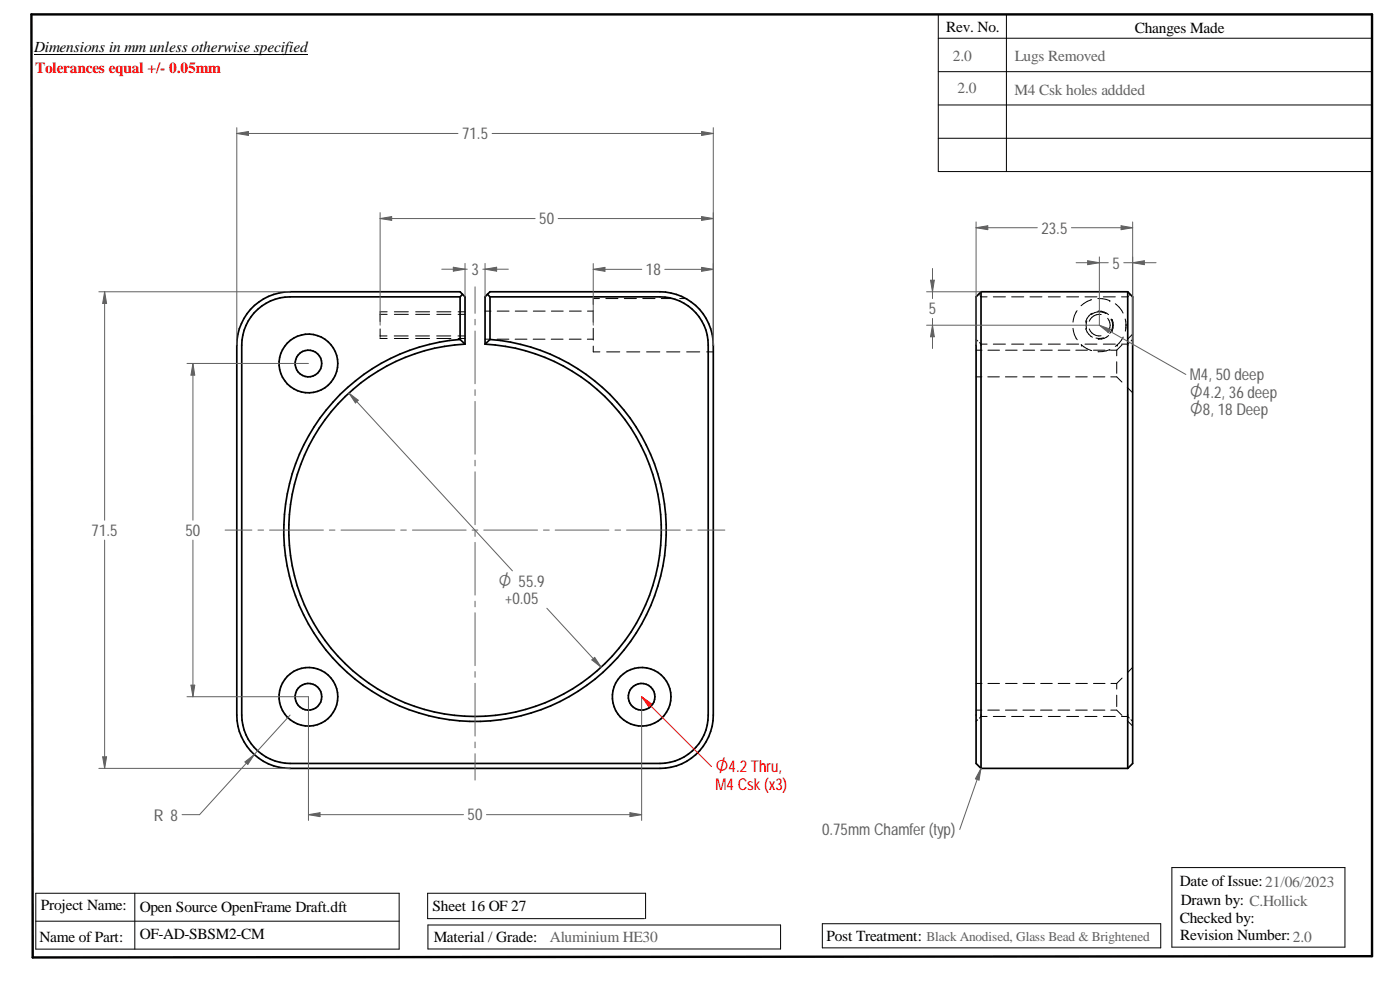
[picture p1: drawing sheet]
<svg xmlns="http://www.w3.org/2000/svg" width="420mm" height="297mm" viewBox="0 0 420 297" stroke-linecap="round" stroke-linejoin="round" font-family="sans-serif">
<path d="M9.4 4.3h402.4v282.6l-402 .4z" fill="none" stroke="#000" stroke-width=".72"/>
<g fill="none" stroke="#000" stroke-width=".3">
<path d="M10.2 16.4h82.2M281.6 11.5h130.2M281.6 4.3v47.2h130.2M302 4.3v47.2M281.6 21.5h130.2M281.6 31.5h130.2M281.6 41.5h130.2M114.1 94.1v2.4M114.1 98.7v2.3M114.1 94.3h2.1M116.2 93.6h-2.1v.2M118.4 93.6h4.1"/>
<path d="M118.4 94.3h4.1M124.7 93.6h4.2M124.7 94.3h4.2M131.1 93.6h4.2M131.1 94.3h4.2M137.5 93.6h2.1M137.5 94.3h2.1M145.6 93.3h1.8M149.2 93.3h3.6M154.6 93.3h3.6M160.1 93.3h3.5M165.5 93.3h3.5"/>
<path d="M170.9 93.3h3.5M176.3 93.3h1.7M178 93.2v3.5M178 98.5v3.5M179.9 89.6h-1.9v1.8M181.8 89.6h3.7M187.4 89.6h3.6M192.9 89.6h3.7M198.4 89.6h3.7M204 89.6h1.8M293.7 88.3l.2 .2M294.2 88.8l.2 .3h1.8"/>
<path d="M298.1 89.1h3.6M303.6 89.1h3.6M309.1 89.1h3.6M314.6 89.1h3.6M320.1 89.1h3.6M322 98.5a6.4 6.4 0 0 0 1.3 3.4M323.2 93.2a6.5 6.5 0 0 0-1.2 3.4M325.6 89.1h3.6M325.9 98.5a3.7 3.7 0 0 0 2 2.7M326.2 96.3l-.2 1.4 .1 .9M326.9 98.7a3.2 3.2 0 0 0 3.5 2.1M327.6 89.9l-1.3 .5-1.9 1.3"/>
<path d="M327.8 94a4 4 0 0 0-2 2.7M329.5 89.6h1.3l2.3 .6M329.5 93.4a3.9 3.9 0 0 1 3.2 1M330.5 94.4a3.3 3.3 0 0 0-3.6 2M331.1 89.1h3.6M331.8 94.1a3.9 3.9 0 0 0-4.3 .3M332.4 95.5a3.2 3.2 0 0 1 0 4.2M333.1 90.2h.1M333.5 95.8h.1M333.5 95.8a4 4 0 0 1-.4 4.2M333.7 95.8h.1M333.8 99.2h.1"/>
<path d="M333.8 95.9a4.3 4.3 0 0 1 0 3.3M334.7 91.1a7.1 7.1 0 0 1 2.3 2.8M337.7 95.7a7.2 7.2 0 0 1 0 3.7M337.9 98.1v.4M337.9 97.3v.4M338.7 88.9l-.3 .2h-1.8M339.2 88.3l-.2 .3M114.1 101.3v.3h2.1M114.1 100.8h2.1M118.3 100.8h4.2M118.4 101.6h4.1M124.7 100.8h4.2"/>
<path d="M124.7 101.6h4.2M131.1 100.8h4.2M131.1 101.6h4.2M137.4 100.8h2.2M137.5 101.6h2.1M145.6 101.8h1.7M149.2 101.8h3.5M154.6 101.8h3.5M160 101.8h3.6M165.4 101.8h3.6M170.8 101.8h3.6M176.3 101.8h1.7"/>
<path d="M178 103.8v1.8h2M182.1 105.6h3.9M188.1 105.6h3.9M194 105.6h4M200.1 105.6h3.9M206.1 105.6h3.9M212.1 105.6h2M292.9 105.1h1.8M292.9 113.1h1.8M292.9 101.9l.5 .4M294 102.8l.4 .5h1.8M296.4 113.1h3.5"/>
<path d="M296.5 105.1h3.5M298.1 103.3h3.6M301.7 113.1h3.5M301.8 105.1h3.5M303.6 103.3h3.6M307 113.1h3.5M307 105.1h3.5M309.1 103.3h3.6M312.3 113.1h3.5M312.3 105.1h3.5M314.6 103.3h3.6M317.5 113.1h3.5"/>
<path d="M317.6 105.1h3.5M320.1 103.3h3.6M322.8 113.1h3.5M322.9 105.1h3.4M324.5 103.4a7.3 7.3 0 0 0 3.1 1.8M324.6 103.5h.1M325.6 103.3h3.6M328.1 113.1h3.5M328.2 105.1h3.4M331.1 103.3h3.6M331.2 101.3l-1.5 .3-.8-.2M332.7 100.7a3.9 3.9 0 0 1-3.1 1"/>
<path d="M333.1 104.9l-2.3 .6h-1.3M333.1 104.9h.1M333.4 113.1h1.7l1.6 1.5M333.4 105.1h1.7M335.1 105.1v1.7M335.1 108.5v3.5M335.3 103.5h.1M335.4 103.5h.1M336.8 103.5l-1.7 1.6M337.1 101.1a6.8 6.8 0 0 1-2.4 2.8M338.3 116.2l1.6 1.7M339 102.8l-.6 .5h-1.8"/>
<path d="M339.9 100.2l-1.5 1.6M339.9 101.9l-.4 .4M292.9 205.1h1.8M292.9 213.1h1.8M293.4 216l-.5 .5M296.2 215h-1.8l-.4 .5M296.4 213.1h3.5M296.5 205.1h3.5M298.1 215h3.6M301.7 213.1h3.5M301.8 205.1h3.5M303.6 215h3.6"/>
<path d="M307 213.1h3.5M307 205.1h3.5M309.1 215h3.6M312.3 213.1h3.5M312.3 205.1h3.5M314.6 215h3.6M317.5 213.1h3.5M317.6 205.1h3.5M320.1 215h3.6M322.8 213.1h3.5M322.9 205.1h3.4M325.6 215h3.6"/>
<path d="M328.1 213.1h3.5M328.2 205.1h3.4M331.1 215h3.6M333.4 213.1h1.7l1.6 1.5M333.4 205.1h1.7M335.1 205.1v1.7M335.1 208.6v3.4M336.6 215h1.8l.5 .4M336.8 203.5l-1.7 1.6M338.3 216.2l1.6 1.6M339.4 215.9l.5 .6M339.9 200.2l-1.5 1.6"/>
<path d="M411.8 213.6v36.4M9.8 271.3v16M10.7 276.4h109.1M10.7 268h109.1v16.8h-109.1zM40.5 268v16.8M128.4 277.5h105.9v7.2h-105.9zM193.4 275.6h-65.1v-7.6h65.4v7.6M246.8 277.2h101.5v7.2h-101.5zM351.7 260.3h51.9v23.9h-51.9z"/>
</g>
<g fill="none" stroke="#000" stroke-width=".51">
<path d="M138.1 89.1h-51a14.5 14.5 0 0 0-14.6 14.4v111a14.5 14.5 0 0 0 14.6 14.6h111a14.5 14.5 0 0 0 14.4-14.6v-111a14.5 14.5 0 0 0-14.4-14.4h-51M138.1 89.1v12.8M138.8 88.3l.8 .8v14.2M138.8 88.3l-.7 .8M146.3 88.3l-.7 .8v14.2M146.3 88.3l.8 .8M146.3 88.3l.8-.8h51a16 16 0 0 1 16 16v111a16 16 0 0 1-16 16h-111a16 16 0 0 1-16-16v-111a16 16 0 0 1 16-16h51l.7 .8M147.1 89.1v12.8M294.4 87.5l-1.5 1.6v140l1.5 1.4M294.4 87.5h44M294.4 87.5v143M338.4 87.5v143"/>
<path d="M338.4 87.5l1.5 1.6v140l-1.5 1.4M138.1 101.9l1.5 1.4M138.1 101.9a57.4 57.4 0 0 0-45.4 85.4 57.4 57.4 0 0 0 96.6 5.2 57.4 57.4 0 0 0-36.1-89.8l-6.1-.8M139.6 103.3a55.9 55.9 0 0 0-44.9 84.6 55.9 55.9 0 0 0 95.8 0 55.9 55.9 0 0 0-44.9-84.6M147.1 101.9l-1.5 1.4M294.4 230.5h44"/>
<circle cx="92.5" cy="109.1" r="8.8"/>
<circle cx="92.6" cy="109.1" r="4"/>
<circle cx="92.6" cy="209.1" r="4"/>
<circle cx="92.6" cy="209" r="8.8"/>
<circle cx="192.6" cy="209.1" r="4"/>
<circle cx="192.6" cy="209" r="8.8"/>
</g>
<path d="M71.1 38.3v65.2M214.1 38.3v65.2M71.1 40l3.5-.5v1.1z" fill="none" stroke="#606060" stroke-width=".3"/>
<path d="M71.1 40l3.5-.5v1.1z" fill="#606060"/>
<path d="M210.6 39.5l3.5 .5-3.5 .6z" fill="none" stroke="#606060" stroke-width=".3"/>
<path d="M210.6 39.5l3.5 .5-3.5 .6z" fill="#606060"/>
<path d="M71.1 40h66.3M147.7 40h66.4M29.7 87.5h57.4M31.4 87.5l.6 3.6h-1.2zM29.7 230.5h57.4" fill="none" stroke="#606060" stroke-width=".3"/>
<path d="M31.4 87.5l.6 3.6h-1.2z" fill="#606060"/>
<path d="M30.8 227.1h1.2l-.6 3.4z" fill="none" stroke="#606060" stroke-width=".3"/>
<path d="M30.8 227.1h1.2l-.6 3.4z" fill="#606060"/>
<path d="M31.4 87.5v68.6M31.4 162.1v68.4M87.1 214.5l-27.2 29.9h-5.3M73.5 228.6l2.8-2.2-1.9 3z" fill="none" stroke="#606060" stroke-width=".3"/>
<path d="M73.5 228.6l2.8-2.2-1.9 3z" fill="#606060"/>
<path d="M139.6 79v10.1M145.6 79v10.1M136 80.2l3.6 .6-3.6 .6z" fill="none" stroke="#606060" stroke-width=".3"/>
<path d="M136 80.2l3.6 .6-3.6 .6z" fill="#606060"/>
<path d="M145.6 80.8l3.4-.6v1.2z" fill="none" stroke="#606060" stroke-width=".3"/>
<path d="M145.6 80.8l3.4-.6v1.2z" fill="#606060"/>
<path d="M132.6 80.8h7.6M144.9 80.8h7.7M104.7 117.9l49.1 53.4M104.7 117.9l2.8 2.2-.8 .8zM164.1 182.5l16.3 17.7" fill="none" stroke="#606060" stroke-width=".3"/>
<path d="M104.7 117.9l2.8 2.2-.8 .8z" fill="#606060"/>
<path d="M177.6 198l.9-.8 1.9 3z" fill="none" stroke="#606060" stroke-width=".3"/>
<path d="M177.6 198l.9-.8 1.9 3z" fill="#606060"/>
<path d="M278.1 97.6h51.8M278.1 87.5h16.3M279.3 84.1h1.1l-.5 3.4z" fill="none" stroke="#606060" stroke-width=".3"/>
<path d="M279.3 84.1h1.1l-.5 3.4z" fill="#606060"/>
<path d="M279.9 97.6l.5 3.4h-1.1z" fill="none" stroke="#606060" stroke-width=".3"/>
<path d="M279.9 97.6l.5 3.4h-1.1z" fill="#606060"/>
<path d="M292.9 68.3l3.5-.6v1.2zM292.9 66.6v36.9M339.9 66.6v36.9M279.9 80.6v9M279.9 95.5v9.1" fill="none" stroke="#606060" stroke-width=".3"/>
<path d="M292.9 68.3l3.5-.6v1.2z" fill="#606060"/>
<path d="M336.5 67.7l3.4 .6-3.4 .6z" fill="none" stroke="#606060" stroke-width=".3"/>
<path d="M336.5 67.7l3.4 .6-3.4 .6z" fill="#606060"/>
<path d="M292.9 68.3h18.4M321.6 68.3h18.3M329.9 97.6l26 14.8" fill="none" stroke="#606060" stroke-width=".3"/>
<path d="M329.9 97.6l3.4 1.2-.6 1z" fill="#606060"/>
<path d="M329.9 97.6l3.4 1.2-.6 1zM294.4 230.5l-6.4 18.4" fill="none" stroke="#606060" stroke-width=".3"/>
<path d="M294.4 230.5l-.6 3.6-1.1-.4z" fill="#606060"/>
<g fill="none" stroke="#606060" stroke-width=".3">
<path d="M326.4 78.2l3.5 .6-3.5 .6zM329.9 77.1v20.5M339.9 77.1v23.1M142.6 86.1v7.9M142.6 95.8v1.7M142.6 99.3v15.8M142.6 116.9v1.8M142.6 120.4v15.9M142.6 138.1v1.7M67.6 159h8M77.4 159h1.7M80.9 159h16.2"/>
<path d="M98.8 159h1.7M102.4 159h16.1M120.3 159h1.7M123.8 159h16.1M141.7 159h1.7M142.6 141.6v15.8M142.6 159.2v1.8M145.2 159h16.1M163.1 159h1.7M166.6 159h16.1M184.6 159h1.7M188 159h16.2"/>
<path d="M206 159h1.7M209.5 159h8M142.6 162.7v15.9M142.6 180.4v1.7M142.6 183.9v15.8M142.6 201.5v1.7M142.6 205v15.9M142.6 222.6v1.8M142.6 226.1v8M294.4 230.5l-.6 3.6-1.1-.4z"/>
</g>
<path d="M326.4 78.2l3.5 .6-3.5 .6z" fill="#606060"/>
<path d="M339.9 78.8l3.5-.6v1.2z" fill="none" stroke="#606060" stroke-width=".3"/>
<path d="M339.9 78.8l3.5-.6v1.2z" fill="#606060"/>
<path d="M178 79.1v18.5M214.1 79.1v24.4M322.9 78.8h9.7M337.3 78.8h9.7M210.6 80.2l3.5 .6-3.5 .6z" fill="none" stroke="#606060" stroke-width=".3"/>
<path d="M210.6 80.2l3.5 .6-3.5 .6z" fill="#606060"/>
<path d="M178 80.8l3.6-.6v1.2z" fill="none" stroke="#606060" stroke-width=".3"/>
<path d="M178 80.8l3.6-.6v1.2z" fill="#606060"/>
<path d="M114.1 63.8v33.8M210.6 65l3.5 .6-3.5 .5zM214.1 63.8v39.7M178 80.8h14.6M199.5 80.8h14.6" fill="none" stroke="#606060" stroke-width=".3"/>
<path d="M210.6 65l3.5 .6-3.5 .5z" fill="#606060"/>
<path d="M114.1 65.6l3.4-.6v1.1z" fill="none" stroke="#606060" stroke-width=".3"/>
<path d="M114.1 65.6l3.4-.6v1.1z" fill="#606060"/>
<path d="M114.1 65.6h46.5M167.5 65.6h46.6M92.6 209v37.2M192.6 209v37.2M92.6 244.4l3.4-.6v1.2z" fill="none" stroke="#606060" stroke-width=".3"/>
<path d="M92.6 244.4l3.4-.6v1.2z" fill="#606060"/>
<path d="M189 243.8l3.6 .6-3.6 .6z" fill="none" stroke="#606060" stroke-width=".3"/>
<path d="M189 243.8l3.6 .6-3.6 .6z" fill="#606060"/>
<path d="M56.1 109.1h36.5M56.1 209h36.5M57.3 205.6h1.2l-.6 3.4zM92.6 244.4h46.5M146 244.4h46.6" fill="none" stroke="#606060" stroke-width=".3"/>
<path d="M57.3 205.6h1.2l-.6 3.4z" fill="#606060"/>
<path d="M57.9 109.1l.6 3.5h-1.2z" fill="none" stroke="#606060" stroke-width=".3"/>
<path d="M57.9 109.1l.6 3.5h-1.2z" fill="#606060"/>
<path d="M57.9 109.1v47M57.9 162.1v46.9" fill="none" stroke="#606060" stroke-width=".3"/>
<path d="M192.6 209l20.9 21" fill="none" stroke="#f00" stroke-width=".3"/>
<path d="M192.6 209l2.8 2.1-.8 .9z" fill="#f00"/>
<path d="M192.6 209l2.8 2.1-.8 .9z" fill="none" stroke="#f00" stroke-width=".3"/>
<g font-size="5.4" fill="#606060">
<text x="357.1" y="119.4">O4.2, 36 deep</text>
<text x="357.1" y="124.6">O8, 18 Deep</text>
<text x="149.6" y="176">O 55.9</text>
</g>
<text font-size="5.4" fill="#f00" x="214.7" y="231.7">O4.2 Thru,</text>
<g font-size="4.9" fill="#606060">
<text x="138.7" y="41.8">71.5</text>
<text x="161.8" y="67.3">50</text>
<text x="312.5" y="70.1">23.5</text>
<text x="141.5" y="82.5">3</text>
<text x="193.8" y="82.5">18</text>
<text x="333.8" y="80.6">5</text>
<text x="278.7" y="94.3">5</text>
<text x="357.1" y="114.1">M4, 50 deep</text>
<text x="27.5" y="160.8">71.5</text>
<text x="55.7" y="160.8">50</text>
<text x="151.5" y="181.3">+0.05</text>
<text x="46.2" y="246.2">R 8</text>
<text x="140.3" y="246.2">50</text>
<text x="246.7" y="250.7">0.75mm Chamfer (typ)</text>
</g>
<text font-size="4.9" fill="#f00" x="214.7" y="237">M4 Csk (x3)</text>
<g font-size="4.6">
<text x="284" y="9.6">Rev. No.</text>
<text x="340.6" y="9.9">Changes Made</text>
<text x="10.2" y="15.7">Dimensions in mm unless otherwise specified</text>
<text x="354.1" y="265.7">Date of Issue:21/06/2023</text>
<text x="12.3" y="273.1">Project Name:</text>
<text x="41.9" y="273.7">Open Source OpenFrame Draft.dft</text>
<text x="129.8" y="273.4">Sheet 16 OF 27</text>
<text x="354.4" y="271.4">Drawn by: C.Hollick</text>
<text x="41.9" y="281.9">OF-AD-SBSM2-CM</text>
<text x="354.1" y="276.9">Checked by:</text>
<text x="11.9" y="282.7">Name of Part:</text>
<text x="130.2" y="282.6">Material / Grade:</text>
<text x="248" y="282.2">Post Treatment:</text>
<text x="354.2" y="282.2">Revision Number:2.0</text>
</g>
<text font-size="4.6" fill="#f00" x="10.5" y="21.9">Tolerances equal +/- 0.05mm</text>
<g font-size="4.6" fill="#606060">
<text x="285.9" y="18.2">2.0</text>
<text x="304.6" y="18.4">Lugs Removed</text>
<text x="287.3" y="28">2.0</text>
<text x="304.4" y="28.6">M4 Csk holes addded</text>
<text x="165" y="282.6">Aluminium HE30</text>
</g>
<text font-size="4" fill="#606060" x="278.1" y="282.3">Black Anodised, Glass Bead &amp; Brightened</text>
</svg>
